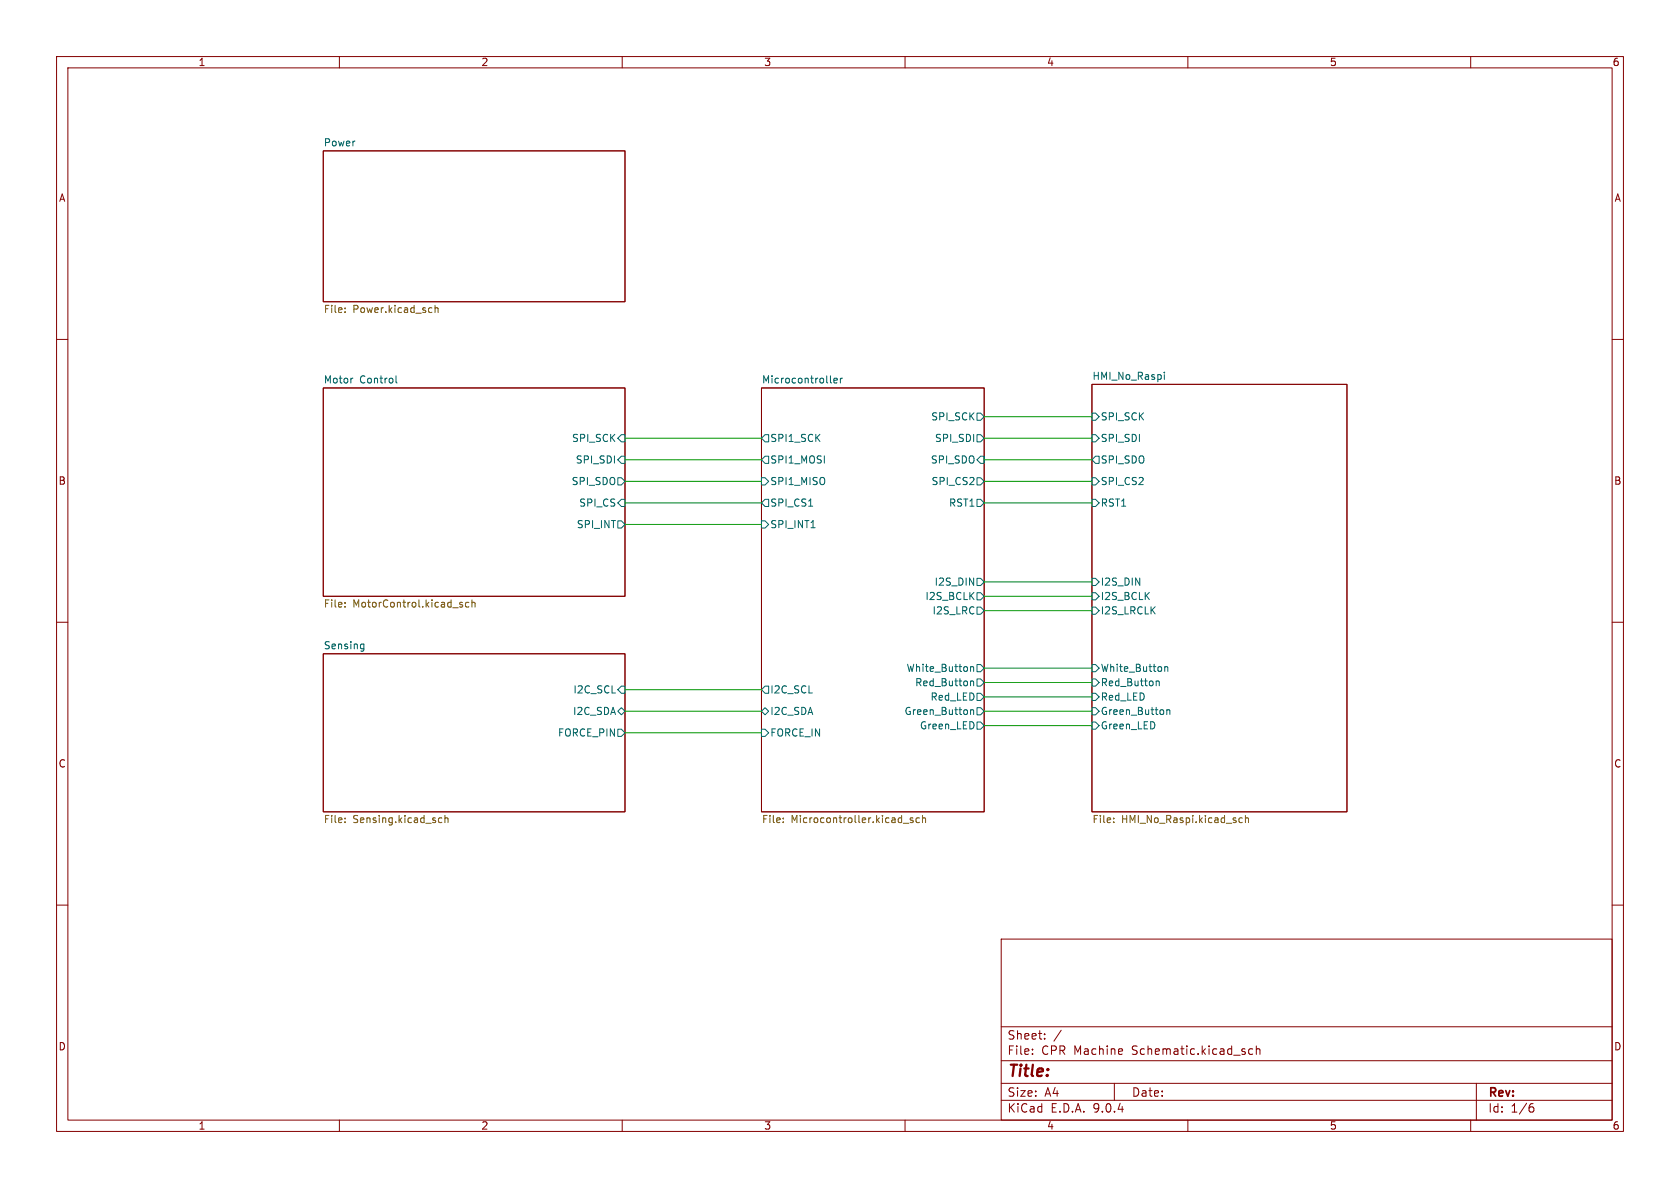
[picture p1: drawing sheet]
<svg xmlns="http://www.w3.org/2000/svg" width="297mm" height="210mm" viewBox="0 0 297 210" stroke-linecap="round" stroke-linejoin="round" font-family="sans-serif">
<g fill="none" stroke="#840000" stroke-width=".18">
<path d="M10 10h277v190h-277zM12 12h273v186h-273zM60 10v2M110 10v2M160 10v2M210 10v2M260 10v2M57.1 26.7h53.4v26.6h-53.4zM10 60h2M57.1 68.6h53.4v36.8h-53.4zM134.6 68.6h39.4v74.9h-39.4zM193 67.9h45.1v75.6h-45.1z"/>
<path d="M285 60h2M10 110h2M57.1 115.6h53.4v27.9h-53.4zM285 110h2M10 160h2M177 166h108v32h-108zM285 160h2M60 198v2M110 198v2M160 198v2M177 194.5h108M177 191.5h108"/>
<path d="M177 187.5h108M177 181.5h108M182.5 186.3v.1M182.5 185.5v.1M184.7 183.6v.1M184.7 182.8v.1M187.6 182.1l-1.3 2M197 191.5v3M198.4 185.5l.1 .3-.8 .1M210 198v2M221.5 185.5l-.5-.1-.3 .3v.4l.2 .2h.6M222.1 185.5l.2-.1 .4 .1v.9"/>
<path d="M222.1 184.9v1.5M260 198v2M261 191.5v6.5M270.6 195.7h.4l.2 .3-.1 .5-.5 .1M271 195.1l-.4 .1"/>
</g>
<g fill="none" stroke="#725600" stroke-width=".18">
<path d="M61 55.1v.1M61 54.5v.1M76.2 54.4l.2 .1M76.4 55.2h-.2M76.9 54v1.2M76.9 54.5l.2-.1 .3 .1v.7M61 106.5v.2M61 107.2v.1M81.4 106.9l.3 .1 .1 .1-.2 .2h-.2M81.4 106.5h.3M82.9 106.5h-.4l-.2 .2 .1 .6h.5M83.4 106.6l.2-.1h.3l.1 .8"/>
<path d="M83.4 106v1.3M61 144.6v.2M61 145.3v.1M77.6 145.3l.2 .1h.3M78.1 144.6h-.3l-.2 .1M78.7 144.7l.1-.1h.3l.1 .8M78.7 144.1v1.3M138.5 145.3v.1M138.5 144.6v.2M159.7 145.5h1M161.4 144.6h-.3l-.2 .2 .1 .1 .4 .2v.3h-.5M162.5 144.6h-.3l-.3 .2 .2 .6h.4"/>
<path d="M163.1 144.7l.2-.1h.3v.8M163.1 144.1v1.3M196.9 145.3v.1M196.9 144.6v.2M219.1 145.3l.2 .1h.3M219.6 144.6h-.3l-.2 .1M220.2 144.7l.2-.1h.3v.8M220.2 144.1v1.3"/>
</g>
<g fill="none" stroke="#006464" stroke-width=".18">
<path d="M62.3 66.9h.1M70 66.4v1.1l.2 .2M109.9 76.8h.6v1.3h-.6l-.7-.6zM134.6 77.5l.7-.7h.6v1.3h-.6zM146.8 67.5l.2 .2M147.4 67.3l.6-.1v-.3h-.4l-.2 .1 .1 .6h.5M148.6 66.9v.8M148.9 66.9l-.3 .2M172.7 76.8h.7l.6 .7-.6 .6h-.7zM172.7 73h.7l.6 .7-.6 .6h-.7zM193 73h.7l.6 .7-.6 .6h-.7zM193 76.8h.7l.6 .7-.6 .6h-.7z"/>
<path d="M205.8 65.8v.1M205.8 66.2v.9M109.2 84.5h.7l.6 .6-.6 .6h-.7zM109.2 92.1h.7l.6 .6-.6 .6h-.7zM109.9 80.6h.6v1.3h-.6l-.7-.6zM109.9 88.3h.6v1.2h-.6l-.7-.6zM134.6 92.1h.7l.6 .6-.6 .6h-.7zM134.6 88.9l.7-.6h.6v1.2h-.6zM134.6 81.3l.7-.7h.6v1.3h-.6zM134.6 84.5h.7l.6 .6-.6 .6h-.7zM143 89.5h.7M143.4 93.3h.7"/>
<path d="M172.7 84.5h.7l.6 .6-.6 .6h-.7zM172.7 88.3h.7l.6 .6-.6 .6h-.7zM173.4 80.6h.6v1.3h-.6l-.7-.6zM193 84.5h.7l.6 .6-.6 .6h-.7zM193 88.3h.7l.6 .6-.6 .6h-.7zM193.7 80.6h.6v1.3h-.6l-.7-.6zM64 113.8l.3 .1M64.3 113.8v1.1l-.1 .2h-.3M64.3 114.6l-.3 .1M171.6 117.8v.9M171.6 118l.2-.2 .3 .1v.8M172.7 117.5h.7l.6 .6-.6 .6h-.7z"/>
<path d="M172.7 102.2h.7l.6 .7-.6 .6h-.7zM172.7 107.3h.7l.6 .7-.6 .6h-.7zM172.7 104.8h.7l.6 .6-.6 .6h-.7zM193 117.5h.7l.6 .6-.6 .6h-.7zM193 107.3h.7l.6 .7-.6 .6h-.7zM193 102.2h.7l.6 .7-.6 .6h-.7zM193 104.8h.7l.6 .6-.6 .6h-.7zM205.9 118l.2-.2 .3 .1 .1 .8M205.9 117.8v.9M109.2 125.7l.7-.6 .6 .6-.6 .7zM109.2 128.9h.7l.6 .6-.6 .7h-.7zM109.9 121.3h.6v1.3h-.6l-.7-.7z"/>
<path d="M134.6 125.7l.7-.6 .6 .6-.6 .7zM134.6 128.9h.7l.6 .6-.6 .7h-.7zM135.3 121.3h.6v1.3h-.6l-.7-.7zM171.6 120.4v.8M171.6 125.5v.8M171.6 120.5l.2-.1h.3v.8M171.6 125.6l.2-.1h.3v.8M172.7 120h.7l.6 .7-.6 .6h-.7zM172.7 125.1h.7l.6 .6-.6 .7h-.7zM172.7 127.6h.7l.6 .7-.6 .6h-.7zM172.7 122.6h.7l.6 .6-.6 .6h-.7zM193 125.1h.7l.6 .6-.6 .7h-.7z"/>
<path d="M193 127.6h.7l.6 .7-.6 .6h-.7zM193 120h.7l.6 .7-.6 .6h-.7zM193 122.6h.7l.6 .6-.6 .6h-.7zM204.4 120.5l.2-.1h.3v.8M204.4 120.4v.8M206.3 125.6l.2-.1h.3v.8M206.3 125.5v.8"/>
</g>
<g fill="none" stroke="#009600" stroke-width=".18">
<path d="M110.5 77.5h24.1M174 77.5h19M174 73.7h19M110.5 81.3h24.1M110.5 85.1h24.1M110.5 92.7h24.1M110.5 88.9h24.1M174 81.3h19M174 85.1h19M174 88.9h19M174 118.1h19M174 108h19"/>
<path d="M174 102.9h19M174 105.4h19M110.5 129.5h24.1M110.5 121.9h24.1M110.5 125.7h24.1M174 120.7h19M174 125.7h19M174 123.2h19M174 128.3h19"/>
</g>
<text font-size="2.8" fill="#840000" x="178" y="190.9">Title:</text>
<g font-size="2.1" fill="#840000">
<text x="178" y="184">Sheet:</text>
<text x="178" y="186.7">File:</text>
<text x="184.1" y="186.7">CPR Machine</text>
<text x="200.3" y="186.7">Schematic.kicad_sch</text>
<text x="178" y="196.9">KiCad</text>
<text x="178" y="194.1">Size:</text>
<text x="184.7" y="194.1">A4</text>
<text x="185.7" y="196.9">E.D.A.</text>
<text x="193.3" y="196.9">9.0.4</text>
<text x="200" y="194.1">Date:</text>
<text x="263" y="194.3">Rev:</text>
<text x="263" y="196.9">Id:</text>
<text x="267.1" y="196.9">1/6</text>
</g>
<g font-size="1.8" fill="#840000">
<text x="35" y="11.9">1</text>
<text x="85" y="11.9">2</text>
<text x="135" y="11.9">3</text>
<text x="185" y="11.9">4</text>
<text x="235" y="11.9">5</text>
<text x="285" y="11.9">6</text>
<text x="10.3" y="35.9">A</text>
<text x="285.3" y="35.9">A</text>
<text x="10.3" y="85.9">B</text>
<text x="285.3" y="85.9">B</text>
<text x="10.3" y="135.9">C</text>
<text x="285.3" y="135.9">C</text>
<text x="10.3" y="185.9">D</text>
<text x="285.3" y="185.9">D</text>
<text x="35" y="199.9">1</text>
<text x="85" y="199.9">2</text>
<text x="135" y="199.9">3</text>
<text x="185" y="199.9">4</text>
<text x="235" y="199.9">5</text>
<text x="285" y="199.9">6</text>
</g>
<g font-size="1.8" fill="#006464">
<text x="57.1" y="26">Power</text>
<text x="57.1" y="67.9">Motor</text>
<text x="63.6" y="67.9">Control</text>
<text x="134.6" y="67.9">Microcontroller</text>
<text x="193" y="67.2">HMI_No_Raspi</text>
<text x="164.5" y="74.5">SPI_SCK</text>
<text x="194.5" y="74.5">SPI_SCK</text>
<text x="101" y="78.3">SPI_SCK</text>
<text x="101.7" y="82.1">SPI_SDI</text>
<text x="136.1" y="82.1">SPI1_MOSI</text>
<text x="136.1" y="78.3">SPI1_SCK</text>
<text x="164.5" y="82.1">SPI_SDO</text>
<text x="165.2" y="78.3">SPI_SDI</text>
<text x="194.5" y="78.3">SPI_SDI</text>
<text x="194.5" y="82.1">SPI_SDO</text>
<text x="101" y="86">SPI_SDO</text>
<text x="102.3" y="89.8">SPI_CS</text>
<text x="136.1" y="89.8">SPI_CS1</text>
<text x="136.1" y="86">SPI1_MISO</text>
<text x="164.6" y="86">SPI_CS2</text>
<text x="167.7" y="89.8">RST1</text>
<text x="194.5" y="86">SPI_CS2</text>
<text x="194.5" y="89.8">RST1</text>
<text x="101.9" y="93.6">SPI_INT</text>
<text x="136.1" y="93.6">SPI_INT1</text>
<text x="163.5" y="106.3">I2S_BCLK</text>
<text x="165.1" y="103.7">I2S_DIN</text>
<text x="194.5" y="103.7">I2S_DIN</text>
<text x="194.5" y="106.3">I2S_BCLK</text>
<text x="164.8" y="108.8">I2S_LRC</text>
<text x="194.5" y="108.8">I2S_LRCLK</text>
<text x="57.1" y="114.9">Sensing</text>
<text x="160.2" y="119">White_Button</text>
<text x="194.5" y="119">White_Button</text>
<text x="101.3" y="122.8">I2C_SCL</text>
<text x="136.1" y="122.8">I2C_SCL</text>
<text x="161.7" y="121.5">Red_Button</text>
<text x="164.4" y="124.1">Red_LED</text>
<text x="194.5" y="121.5">Red_Button</text>
<text x="194.5" y="124.1">Red_LED</text>
<text x="98.5" y="130.4">FORCE_PIN</text>
<text x="101.2" y="126.6">I2C_SDA</text>
<text x="136.1" y="126.6">I2C_SDA</text>
<text x="136.1" y="130.4">FORCE_IN</text>
<text x="159.8" y="126.6">Green_Button</text>
<text x="162.5" y="129.1">Green_LED</text>
<text x="194.5" y="126.6">Green_Button</text>
<text x="194.5" y="129.1">Green_LED</text>
</g>
<g font-size="1.8" fill="#725600">
<text x="57.1" y="55.7">File:</text>
<text x="62.4" y="55.7">Power.kicad_sch</text>
<text x="57.1" y="107.7">File:</text>
<text x="62.4" y="107.7">MotorControl.kicad_sch</text>
<text x="57.1" y="145.8">File:</text>
<text x="62.4" y="145.8">Sensing.kicad_sch</text>
<text x="134.6" y="145.8">File:</text>
<text x="139.8" y="145.8">Microcontroller.kicad_sch</text>
<text x="193" y="145.8">File:</text>
<text x="198.3" y="145.8">HMI_No_Raspi.kicad_sch</text>
</g>
</svg>
